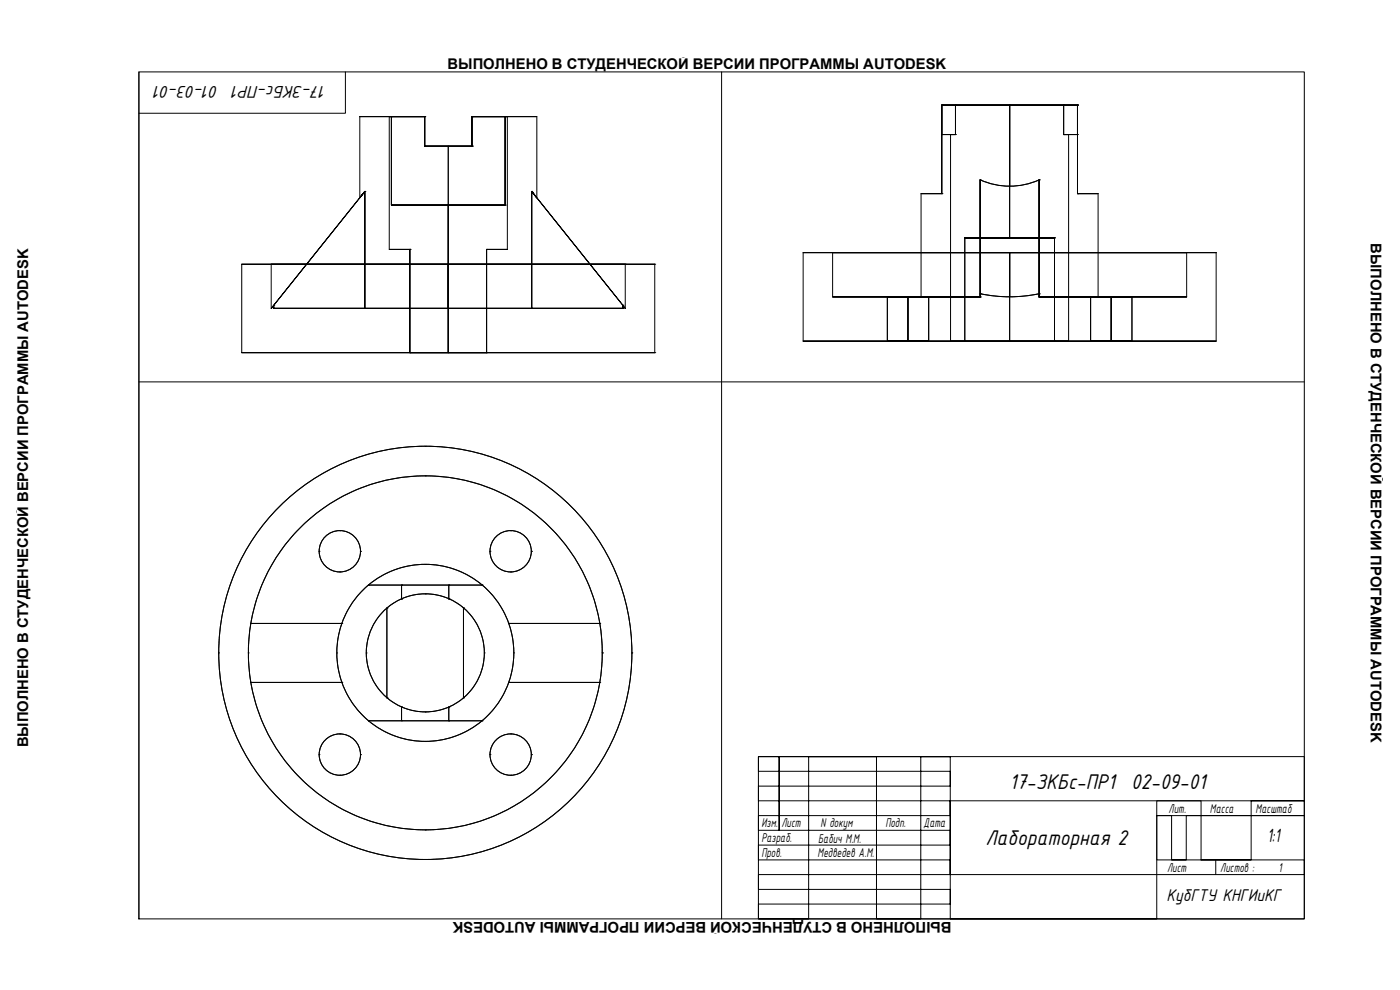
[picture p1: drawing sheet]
<svg xmlns="http://www.w3.org/2000/svg" width="420mm" height="297mm" viewBox="0 0 420 297" stroke-linecap="round" stroke-linejoin="round" font-family="sans-serif">
<!-- layer: FORM -->
<path d="M24 17.2h371.8v262.9h-371.8z" fill="none" stroke="#fff" stroke-width=".3"/>
<!-- layer: 0 -->
<g fill="none" stroke="#000" stroke-width=".3">
<path d="M41.7 21.6v254.1M108 35h9.5v26.5h34.1v-26.5h9.5h-9.5v26.5h-34.1v-26.5zM108 35v24.3M116.8 35h10.7zM116.8 35v39.8M117.5 35h.1M127.5 35v8.8h14.1M127.5 35v8.8v-8.8M127.5 35h.1M127.5 35v8.8M141.6 35h10.7h-10.7v8.8h-14.1M141.6 35v8.8v-8.8"/>
<path d="M141.6 35h.1M141.6 35v8.8M151.6 35h.1M152.3 35v39.8M161.1 35v24.3M216.6 21.6v254.1M282.6 31.5h40.8v26.6h6.2h-6.2v-26.6h-40.8v26.6h-6.2h6.2zM282.6 31.5v8.9h4.2h-4.2M282.6 31.5h40.8M282.6 31.5h.1M286.8 31.5v8.9h-1.5h1.5zM286.8 31.5h.1"/>
<path d="M303 31.5v39.9M319.2 31.5v8.9h1.5h-1.5M319.2 31.5h.1M319.2 31.5v8.9M323.4 31.5h-40.8v8.9M323.4 31.5v8.9h-4.2h4.2zM323.4 31.5h.1M109.5 57.4l-28.1 35.1 .8-.9v.9h27.3v-35.1v35.1h-27.3v-.9zM109.5 57.4h.1M127.5 43.8h14.1M127.5 43.8h.1M134.5 43.8v62"/>
<path d="M141.6 43.8h.1M159.6 57.4l28 35.1-.7-.9v.9h-27.3v-35.1v35.1h27.3v-.9zM159.6 57.4h.1M276.4 58.1v31M282.6 58.1h.1M282.6 40.4h.1M285.3 40.4v61.9M286.8 40.4h.1M294.2 54v35.1zM294.2 54v35.1v-.9M294.2 54h.1M294.2 54v34.2"/>
<path d="M294.2 54a21.6 21.6 0 0 0 17.7 0M311.9 54v35.1v-.9M311.9 54v35.1zM311.9 54h.1M311.9 54v34.2M319.2 40.4h.1M320.7 40.4v61.9M323.4 58.1h.1M323.4 40.4h.1M329.6 58.1v31M72.5 79.3h124zM72.5 79.3v26.5"/>
<path d="M81.4 79.3h106.2zM81.4 79.3v13.2M116.8 74.8h6.2zM117.5 61.5h34.1h-34.1M117.5 61.5h.1M123 74.8v31v-31M123 74.8h.1M146 74.8h6.3zM146 74.8h.1M151.6 61.5h.1M187.6 79.3h.1M187.6 79.3v13.2"/>
<path d="M196.5 79.3h.1M196.5 79.3v26.5M241 75.8h124zM241 75.8v26.5M249.9 75.8h106.2zM249.9 75.8v13.3M289.5 71.4h.1M289.5 71.4v30.9M289.5 71.4h27M303 75.8h.1M303 75.8v26.5M316.5 71.4h.1"/>
<path d="M316.5 71.4v30.9M356.1 75.8v13.3M365 75.8v26.5M82.2 92.5h104.7zM82.2 92.5h.1M82.2 91.6h.1M109.5 92.5h50.1zM109.5 92.5h.1M159.6 92.5h.1M186.9 91.6h.1M186.9 92.5h.1M249.9 89.1h44.3z"/>
<path d="M266.3 89.1h12.4zM266.3 89.1v13.2M272.5 89.1h.1M272.5 89.1v13.2M276.5 89.1h17.7zM278.7 89.1v13.2M294.2 88.2h.1M294.2 89.1h.1M294.2 88.1a42.6 42.6 0 0 0 17.7 0M311.9 89.1h44.2zM311.9 89.1h17.7zM311.9 89.1h.1"/>
<path d="M311.9 88.2h.1M327.3 89.1h12.4zM327.3 89.1v13.2M333.5 89.1h.1M333.5 89.1v13.2M339.7 89.1v13.2M41.7 114.6h349.7M72.5 105.8h124zM123 105.8h23zM123 105.8h.1M146 105.8v-31v31M146 105.8h.1"/>
<path d="M196.5 105.8h.1M241 102.3h124zM266.3 102.3h12.4zM272.5 102.3h.1M285.3 102.3h35.4zM289.5 102.3v-30.9h27h-27h27v30.9M289.5 102.3h.1M303 102.3h.1M316.5 102.3h.1M327.3 102.3h12.4zM333.5 102.3h.1M127.6 133.9h.1"/>
<path d="M102 159.2h.1M127.6 142.8h.1M153.2 159.2h.1M95.7 165.4h.1M102 171.6h.1M108.1 165.4h.1M110.6 175.5h.1M110.6 175.5h9.9v4.2M110.6 175.5h34M120.5 179.7v-4.2h14.2v4.2M120.5 175.5h.1M120.5 179.7h.1"/>
<path d="M127.6 169.4h.1M127.6 178.2h.1M134.7 175.5h.1M134.7 179.7h.1M144.6 175.5h.1M144.6 175.5h-9.9v4.2M147.1 165.4h.1M153.2 171.6h.1M159.5 165.4h.1M65.6 195.9h.1M74.5 195.9h.1M75.2 187.1h27.4h-27.4"/>
<path d="M75.2 187.1h.1M101 195.9h.1M102.6 187.1h.1M102.6 187a26.6 26.6 0 0 1 40.8-12.5 26.6 26.6 0 0 1 0 42.7 26.6 26.6 0 0 1-40.8-12.5M102.6 187a26.6 26.6 0 0 0 0 17.7M109.9 195.9h.1M116.1 182.4h.1M116.1 182.4v27M139.1 182.4h.1M139.1 182.4v27M145.3 195.9h.1M152.6 187.1h.1"/>
<path d="M152.6 187.1h27.4M154.2 195.9h.1M180 187.1h.1M180 187a53.1 53.1 0 0 1 0 17.7M180 187a53.1 53.1 0 0 0-81.4-35.6 53.1 53.1 0 0 0 0 88.9 53.1 53.1 0 0 0 81.4-35.6M180.7 195.9h.1M189.6 195.9h.1M75.2 204.8h.1M75.2 204.8h27.4M102.6 204.8h.1M110.6 216.3h.1M110.6 216.3h34"/>
<path d="M116.1 209.4h.1M120.5 212.2v4.1h14.2v-4.1M120.5 212.2v4.1h-9.9M120.5 212.2h.1M120.5 216.3h.1M127.6 213.6h.1M134.7 216.3h.1M134.7 212.2h.1M134.7 212.2v4.1M139.1 209.4h.1M144.6 216.3h.1M152.6 204.8h.1"/>
<path d="M180 204.8h-27.4h27.4M180 204.8h.1M95.7 226.4h.1M102 220.2h.1M102 232.6h.1M108.1 226.4h.1M127.6 222.5h.1M147.1 226.4h.1M153.2 220.2h.1M153.2 232.6h.1M159.5 226.4h.1M285.2 227v48.7h-57.6v-4.4h57.6v-4.4h-57.6v-4.5h57.6v-4.4h-57.6v-4.4h57.6v-4.5h-57.6v-4.4h57.6v-4.4h-57.6v-4.4h57.6v-4.5h-57.6v-4.4h57.6h-8.9v48.7h-13.3v-48.7h-20.3v48.7h-15.1v-48.7h6.2v22.1v-22.1h157.6v13.3h-106.2v22.1h106.2v-4.4h-44.2v-13.3h4.4v13.3h4.4v-13.3h35.4v-4.4h-15.9v17.7h-15v-17.7h-13.3v35.4h-62h106.2v-31h-44.2"/>
<path d="M127.6 249h.1M127.6 257.9h.1M364.9 258v4.4"/>
<circle cx="102" cy="165.4" r="6.2"/>
<circle cx="153.3" cy="165.4" r="6.2"/>
<circle cx="127.6" cy="195.9" r="53.1"/>
<circle cx="127.6" cy="195.9" r="26.6"/>
<circle cx="127.6" cy="195.9" r="17.7"/>
<circle cx="127.6" cy="195.9" r="62"/>
<circle cx="102" cy="226.4" r="6.2"/>
<circle cx="153.3" cy="226.4" r="6.2"/>
</g>
<!-- layer: FORM -->
<path d="M41.7 21.6h349.7v254.1h-349.7zM103.7 21.6v12.4h-62" fill="none" stroke="#000" stroke-width=".3"/>
<g font-size="6.9">
<text x="303" y="236.6">17-ЗКБс-ПР1 02-09-01</text>
<text x="295.8" y="253.6">Лабораторная 2</text>
</g>
<text font-size="6.2" x="380.3" y="252.6">1:1</text>
<g font-size="5.5">
<text x="65.6" y="25.7" transform="rotate(-180 65.6 25.7)">01-03-01</text>
<text x="98" y="25.7" transform="rotate(-180 98 25.7)">17-ЗКБс-ПР1</text>
<text x="350" y="270.4">КубГТУ КНГИиКГ</text>
</g>
<g font-size="4.4">
<text x="134.3" y="20.6">ВЫПОЛНЕНО В СТУДЕНЧЕСКОЙ ВЕРСИИ ПРОГРАММЫ AUTODESK</text>
<text x="411.4" y="73" transform="rotate(90 411.4 73)">ВЫПОЛНЕНО В СТУДЕНЧЕСКОЙ ВЕРСИИ ПРОГРАММЫ AUTODESK</text>
<text x="8.4" y="224.3" transform="rotate(-90 8.4 224.3)">ВЫПОЛНЕНО В СТУДЕНЧЕСКОЙ ВЕРСИИ ПРОГРАММЫ AUTODESK</text>
<text x="285.5" y="276.6" transform="rotate(-180 285.5 276.6)">ВЫПОЛНЕНО В СТУДЕНЧЕСКОЙ ВЕРСИИ ПРОГРАММЫ AUTODESK</text>
</g>
<g font-size="4.1">
<text x="350.7" y="243.8">Лит.</text>
<text x="363.1" y="243.8">Масса</text>
<text x="376.8" y="243.8">Масштаб</text>
<text x="228.5" y="248.3">Изм.</text>
<text x="234.5" y="248.3">Лист</text>
<text x="246.2" y="248.3">N докум</text>
<text x="265.7" y="248.3">Подп.</text>
<text x="277.2" y="248.3">Дата</text>
<text x="228.5" y="257.1">Пров.</text>
<text x="228.5" y="252.7">Разраб.</text>
<text x="245.4" y="257.1">Медведев А.М.</text>
<text x="245.5" y="252.8">Бабич М.М.</text>
<text x="350.3" y="261.5">Лист</text>
<text x="366.2" y="261.5">Листов :</text>
<text x="383.7" y="261.5">1</text>
</g>
</svg>
